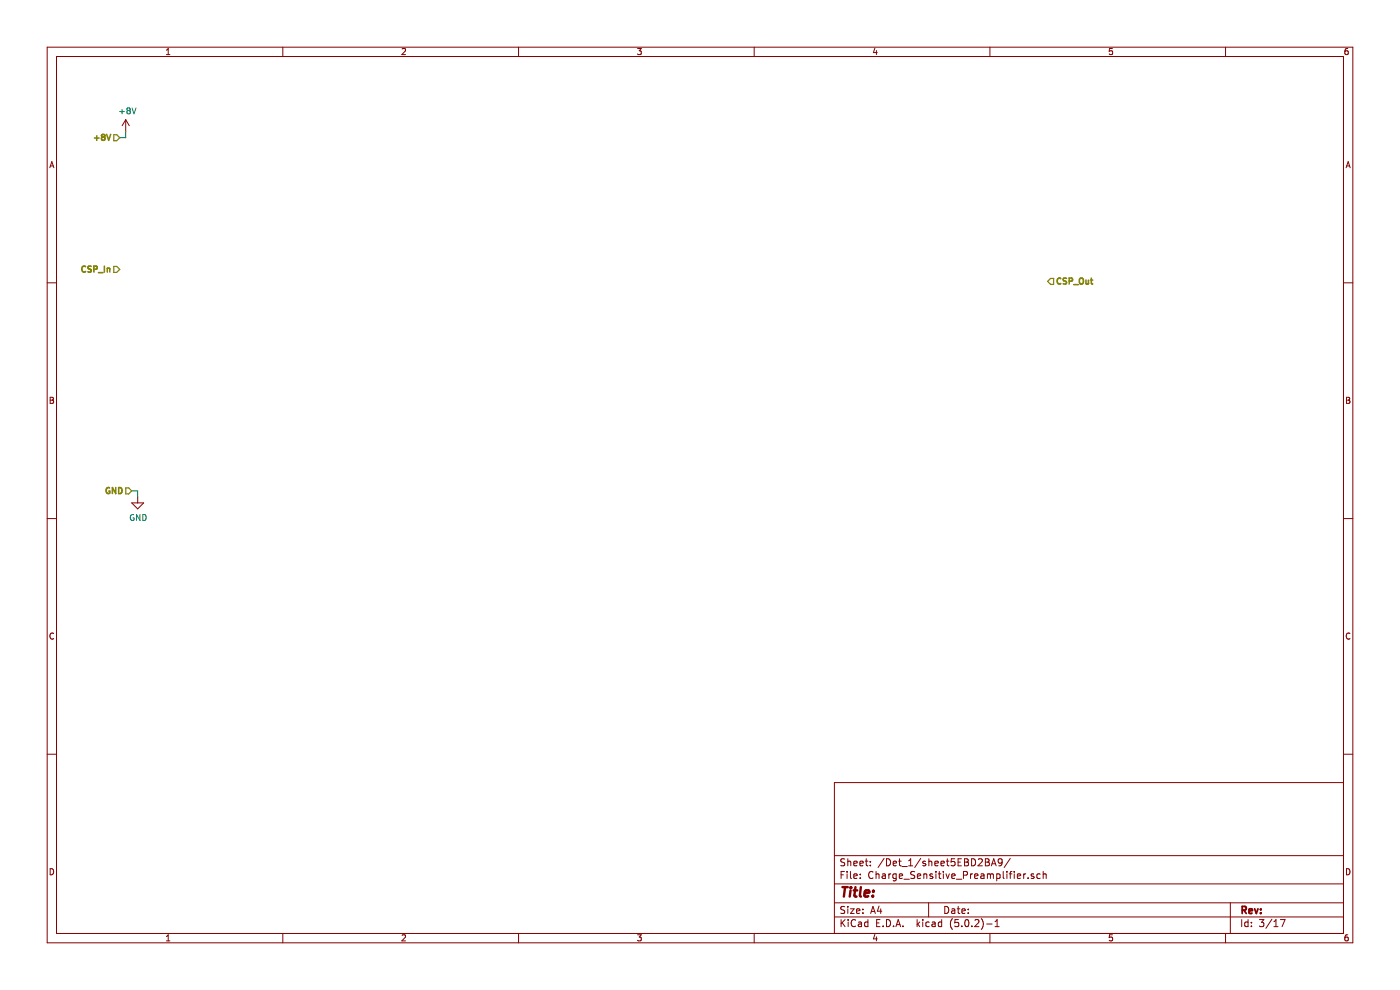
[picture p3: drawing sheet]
EESchema Schematic File Version 4
LIBS:Radiation_Detector-cache
EELAYER 26 0
EELAYER END
$Descr A4 11693 8268
encoding utf-8
Sheet 12 17
Title ""
Date ""
Rev ""
Comp ""
Comment1 ""
Comment2 ""
Comment3 ""
Comment4 ""
$EndDescr
Text HLabel 1000 2250 0    50   Input ~ 10
CSP_In
Text HLabel 8750 2350 2    50   Input ~ 10
CSP_Out
Text HLabel 1100 4100 0    50   Input ~ 10
GND
Text HLabel 1000 1150 0    50   Input ~ 10
+8V
$Comp
L power:+8V #PWR?
U 1 1
P 1050 1100
AR Path="/5EBD2B15/5EBD2C07/5ED82FF2" Ref="#PWR?"  Part="1" 
AR Path="/5EC023EE/5EBD2C07/5ED82FF2" Ref="#PWR?"  Part="1" 
AR Path="/5EC027A1/5EBD2C07/5ED82FF2" Ref="#PWR?"  Part="1" 
AR Path="/5EC02B54/5EBD2C07/5ED82FF2" Ref="#PWR?"  Part="1" 
AR Path="/5EC10E33/5EBD2C07/5ED82FF2" Ref="#PWR?"  Part="1" 
AR Path="/5EC116B0/5EBD2C07/5ED82FF2" Ref="#PWR?"  Part="1" 
AR Path="/5EC11F15/5EBD2C07/5ED82FF2" Ref="#PWR?"  Part="1" 
F 0 "#PWR?" H 1050 950 50  0001 C CNN
F 1 "+8V" H 1065 1273 50  0000 C CNN
F 2 "" H 1050 1100 50  0001 C CNN
F 3 "" H 1050 1100 50  0001 C CNN
	1    1050 1100
	1    0    0    -1  
$EndComp
Wire Wire Line
	1000 1150 1050 1150
Wire Wire Line
	1050 1150 1050 1100
$Comp
L power:GND #PWR?
U 1 1
P 1150 4150
AR Path="/5EBD2B15/5EBD2C07/5ED8301D" Ref="#PWR?"  Part="1" 
AR Path="/5EC023EE/5EBD2C07/5ED8301D" Ref="#PWR?"  Part="1" 
AR Path="/5EC027A1/5EBD2C07/5ED8301D" Ref="#PWR?"  Part="1" 
AR Path="/5EC02B54/5EBD2C07/5ED8301D" Ref="#PWR?"  Part="1" 
AR Path="/5EC10E33/5EBD2C07/5ED8301D" Ref="#PWR?"  Part="1" 
AR Path="/5EC116B0/5EBD2C07/5ED8301D" Ref="#PWR?"  Part="1" 
AR Path="/5EC11F15/5EBD2C07/5ED8301D" Ref="#PWR?"  Part="1" 
F 0 "#PWR?" H 1150 3900 50  0001 C CNN
F 1 "GND" H 1155 3977 50  0000 C CNN
F 2 "" H 1150 4150 50  0001 C CNN
F 3 "" H 1150 4150 50  0001 C CNN
	1    1150 4150
	1    0    0    -1  
$EndComp
Wire Wire Line
	1100 4100 1150 4100
Wire Wire Line
	1150 4100 1150 4150
$EndSCHEMATC
